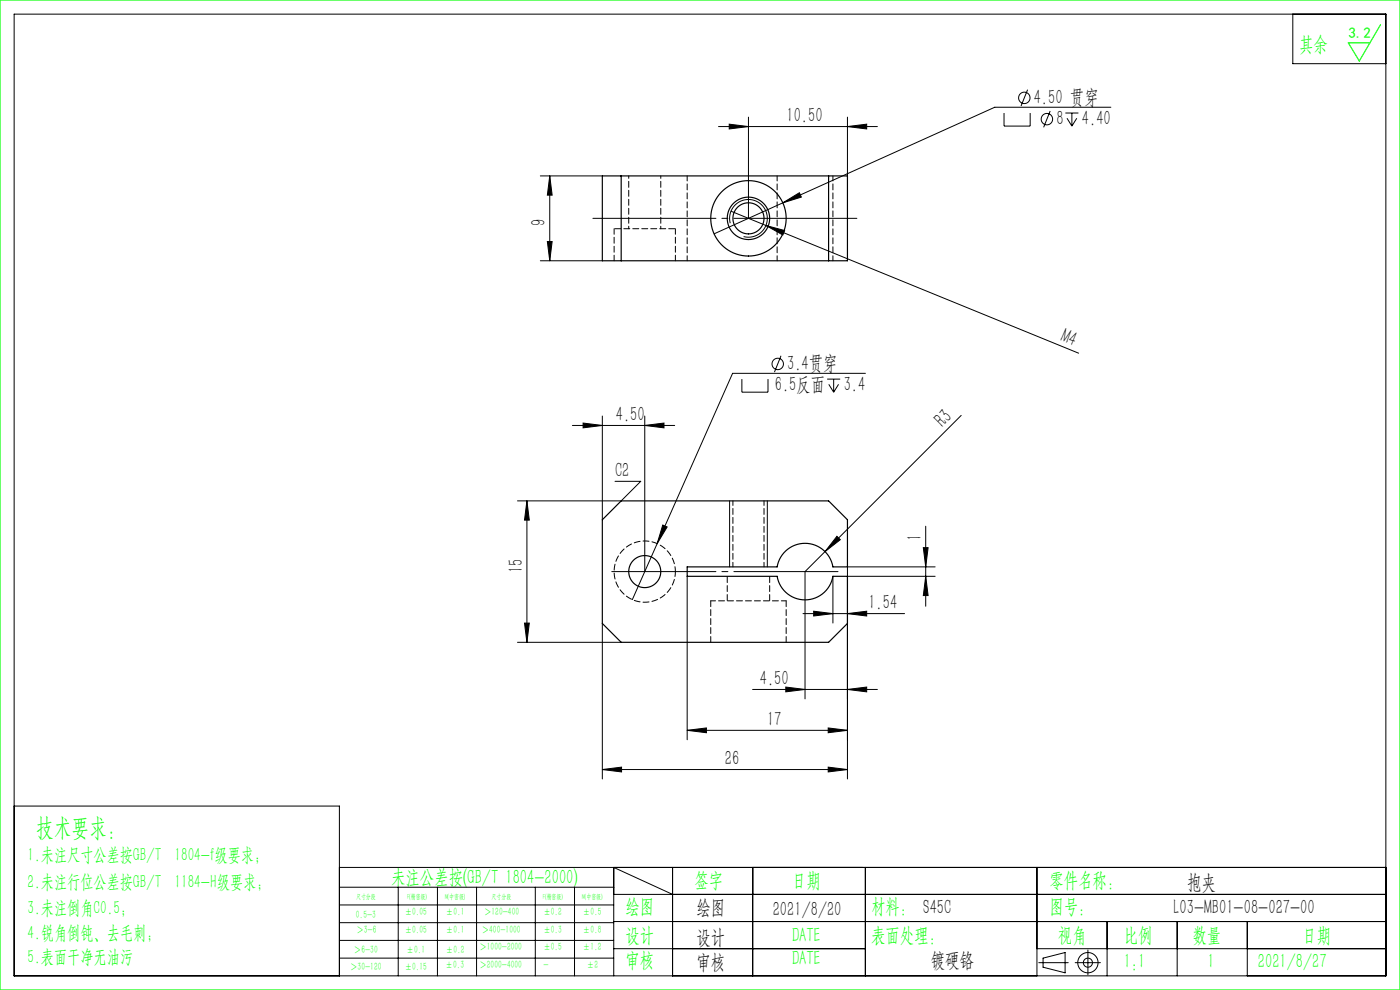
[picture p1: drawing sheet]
<svg xmlns="http://www.w3.org/2000/svg" width="297mm" height="210mm" viewBox="0 0 297 210" stroke-linecap="round" stroke-linejoin="round" font-family="sans-serif">
<g fill="none" stroke="#000" stroke-width=".21">
<path d="M3 3h291v204h-291zM218 19l-1.4 3.5M274.3 3v10.5h19.7M114.6 37.3h13.2M116.6 37.3v18M116.6 37.3l.5 4.1h-1zM152.4 26.8h33.7M154.7 26.3l4.1 .5-4.1 .6zM158.8 24.8v21.5M179.8 26.8l4.1-.5v1.1zM179.8 24.8v12.5M213 24v2.7h5.5v-2.7"/>
<path d="M222.8 23.5l-1.4 3.5M226 24h2.8M226.4 25.1l1 1.6M227.4 24v2.7M228.4 25.1l-1 1.6M235.7 22.7h-24.7l-44.9 20.3M114.6 55.3h13.2M116.1 51.2h1l-.5 4.1zM154.9 47.4a4 4 0 0 1 3.5-5.1 4 4 0 0 1 4.4 4.4 4 4 0 0 1-5.1 3.5M155.1 44.8l7.4 3M162.5 47.8l4 1.1-.4 .9zM162.5 47.8l66.3 27.1"/>
<path d="M166.1 43l3.5-2.1 .4 .9zM166.1 43l-14.6 6.6M165.7 75.5l-1.4 3.4M183.6 79.2h-28.2l-21.3 48M121.4 90.2h21.7M123.7 89.7l4.1 .5-4.1 .6zM127.8 88.2v22M136.8 90.2l4.1-.5v1.1zM136.8 88.2v33M157.4 80.4v2.8h5.5v-2.8M175.5 80.4h2.7M175.8 81.5l1.1 1.7"/>
<path d="M176.9 80.4v2.8M177.9 81.5l-1 1.7M203.9 88.1l-33.1 33.1v27M111.8 106.2v30M111.8 106.2l.5 4.1h-1zM130.5 102.1h5.4l-4.1 4.1h-22M140.6 111.4l.9 .4-2.1 3.5zM154.8 106.2v14M162.8 106.2v14M177.5 113.8l.8 .7-3.3 2.5zM195.9 116.2h1l-.5 4zM196.4 111.6v17"/>
<path d="M109.8 136.2h22M111.3 132.2h1l-.5 4zM127.8 132.2v33M145.8 122.2v34.7M170.3 130.2h21.6M172.6 129.7l4.1 .5-4.1 .5zM176.7 122.2v10M179.8 130.2l4.1-.5v1zM179.8 122.2h18.6M196.4 122.2l.5 4.1h-1zM198.4 120.2h-18.6v45M145.8 154.9l4.1-.5v1z"/>
<path d="M145.8 154.9h34M159.7 146.2h26.4M166.7 145.7l4.1 .5-4.1 .6zM175.7 154.4l4.1 .5-4.1 .5zM179.8 146.2l4.1-.5v1.1zM3 171h69v36M127.8 163.2l4.1-.5v1zM127.8 163.2h52M175.7 162.7l4.1 .5-4.1 .5zM72 184h222M72 188.2h58.2M72 192h58.2"/>
<path d="M72 195.7h58.2M72 199.5h58.2M84.5 188.2v18.8M92.8 188.2v18.8M101.1 188.2v18.8M113.6 188.2v18.8M121.9 188.2v18.8M130.2 189.7h163.8M130.2 195.5h163.8M142.7 189.7l-12.5-5.7v23M142.7 184v23M159.7 184v23"/>
<path d="M183.6 184v23M220 184v23M234.9 195.5v11.5M249.7 195.5v11.5M264.6 195.5v11.5M72 203.2h58.2M130.2 201.2h53.4M220 201.2h74M220.4 204.2h6.2M221.3 203.2l4.7-1.1v4.3l-4.7-1.2zM228.1 204.2h5.3M230.8 201.5v5.3"/>
<circle cx="217.3" cy="20.8" r="1.21"/>
<circle cx="222.1" cy="25.3" r="1.21"/>
<circle cx="165" cy="77.2" r="1.21"/>
<circle cx="230.8" cy="204.2" r="2.15"/>
<circle cx="230.8" cy="204.2" r=".96"/>
</g>
<path d="M129.8 121.2h48" fill="none" stroke="#000" stroke-width=".21" stroke-dasharray="30.5 1.3 1.3 1.3" stroke-dashoffset="8.4"/>
<path d="M181.8 46.3h-56" fill="none" stroke="#000" stroke-width=".21" stroke-dasharray="30.5 1.3 1.3 1.3" stroke-dashoffset="4.4"/>
<path d="M0 0h297v210h-297zM292.9 5.2l-4.5 7.7-2.4-3.8h4.6" fill="none" stroke="#0f0" stroke-width=".25"/>
<g fill="#000">
<path d="M162.5 47.8l4 1.1-.4 .9zM177.5 113.8l.8 .7-3.3 2.5z"/>
<path d="M154.7 26.3l4.1 .5-4.1 .6zM179.8 26.8l4.1-.5v1.1zM166.1 43l3.9-1.2-.4-.9zM127.8 163.2l4.1-.5v1zM175.7 162.7l4.1 .5-4.1 .5zM145.8 154.9l4.1-.5v1zM175.7 154.4l4.1 .5-4.1 .5zM166.7 145.7l4.1 .5-4.1 .6zM179.8 146.2l4.1-.5v1.1zM140.6 111.4l-1.2 3.9 2.1-3.5z"/>
<path d="M116.1 51.2h1l-.5 4.1zM116.6 37.3l.5 4.1h-1z"/>
<path d="M136.8 90.2l4.1-.5v1.1zM123.7 89.7l4.1 .5-4.1 .6z"/>
<path d="M111.8 106.2l.5 4.1h-1zM111.3 132.2h1l-.5 4z"/>
<path d="M179.8 130.2l4.1-.5v1zM172.6 129.7l4.1 .5-4.1 .5z"/>
<path d="M195.9 116.2h1l-.5 4zM196.4 122.2l.5 4.1h-1z"/>
</g>
<g fill="none" stroke="#000" stroke-width=".25">
<path d="M127.8 37.3h52v18h-52zM131.8 37.3v18M175.8 37.3v18M131.8 106.2h44l4 4v10h-3.1a6 6 0 0 0-5.9-5 6 6 0 0 0-5.9 5h-19.1v2h19.1a6 6 0 0 0 5.9 5 6 6 0 0 0 5.9-5h3.1v10l-4 4h-44l-4-4v-22z"/>
<circle cx="158.8" cy="46.3" r="4.5"/>
<circle cx="158.8" cy="46.3" r="8"/>
<circle cx="158.8" cy="46.3" r="3.3"/>
<circle cx="136.8" cy="121.2" r="3.4"/>
</g>
<path d="M143.3 48.5h-13M154.3 122.2v5.2M163.3 127.4v-5.2" fill="none" stroke="#000" stroke-width=".21" stroke-dasharray="1.3 .6" stroke-dashoffset="-.1"/>
<path d="M145.8 37.3v18M164.9 37.3v18M176.7 37.3v18M143.3 121.2a6.5 6.5 0 0 1-9.6 5.8 6.5 6.5 0 0 1-.5-11.2 6.5 6.5 0 0 1 10.1 4.9v.5" fill="none" stroke="#000" stroke-width=".21" stroke-dasharray="1.3 .6" stroke-dashoffset=".2"/>
<path d="M130.3 48.5v6.8M143.3 55.3v-6.8" fill="none" stroke="#000" stroke-width=".21" stroke-dasharray="1.3 .6" stroke-dashoffset=".1"/>
<path d="M133.4 37.3v11.2M140.2 48.5v-11.2" fill="none" stroke="#000" stroke-width=".21" stroke-dasharray="1.3 .6" stroke-dashoffset=".8"/>
<path d="M155.5 106.2v14M162.1 120.2v-14M166.8 127.4h-16" fill="none" stroke="#000" stroke-width=".21" stroke-dasharray="1.3 .6" stroke-dashoffset=".3"/>
<path d="M150.8 127.4v8.8M166.8 136.2v-8.8" fill="none" stroke="#000" stroke-width=".21" stroke-dasharray="1.3 .6"/>
<text font-size="5.4" fill="#0f0" x="7.7" y="177.2">技术要求：</text>
<g font-size="4.4" fill="#0f0">
<text x="275.6" y="10.8">其余</text>
<text x="83" y="187.5">未注公差按(GB/T 1804-2000)</text>
<text x="147.3" y="188">签字</text>
<text x="168" y="188">日期</text>
<text x="222.6" y="188">零件名称：</text>
<text x="132.7" y="193.6">绘图</text>
<text x="184.8" y="193.6">材料： S45C</text>
<text x="222.6" y="193.6">图号：</text>
<text x="132.7" y="199.8">设计</text>
<text x="168" y="199.8">DATE</text>
<text x="184.8" y="199.8">表面处理：</text>
<text x="224.4" y="199.8">视角</text>
<text x="238.4" y="199.8">比例</text>
<text x="253" y="199.8">数量</text>
<text x="276.3" y="199.8">日期</text>
<text x="132.7" y="205.1">审核</text>
<text x="168" y="204.6">DATE</text>
<text x="238.4" y="205.3">1:1</text>
<text x="256.2" y="205.3">1</text>
<text x="266.9" y="205.3">2021/8/27</text>
</g>
<g font-size="4.4">
<text x="219.3" y="22.1">4.50 贯穿</text>
<text x="166.8" y="26">10.50</text>
<text x="224.1" y="26.6">8</text>
<text x="229.5" y="26.6">4.40</text>
<text x="115.8" y="47.8" transform="rotate(-90 115.8 47.8)">9</text>
<text x="224.8" y="72.3" transform="rotate(22 224.8 72.3)">M4</text>
<text x="164.4" y="83">6.5反面</text>
<text x="167" y="78.5">3.4贯穿</text>
<text x="179" y="83">3.4</text>
<text x="130.6" y="89.4">4.50</text>
<text x="200" y="90.8" transform="rotate(-45 200 90.8)">R3</text>
<text x="130.5" y="101.2">C2</text>
<text x="195.5" y="114.7" transform="rotate(-90 195.5 114.7)">1</text>
<text x="110.9" y="121.6" transform="rotate(-90 110.9 121.6)">15</text>
<text x="184.2" y="129.3">1.54</text>
<text x="161.2" y="145.4">4.50</text>
<text x="162.7" y="154">17</text>
<text x="153.8" y="162.4">26</text>
<text x="251.8" y="188.6">抱夹</text>
<text x="147.8" y="194">绘图</text>
<text x="163.9" y="194.3">2021/8/20</text>
<text x="249" y="194">L03-MB01-08-027-00</text>
<text x="147.8" y="200.2">设计</text>
<text x="147.8" y="205.5">审核</text>
<text x="197.5" y="205">镀硬铬</text>
</g>
<g font-size="4" fill="#0f0">
<text x="5.9" y="182.6">1.未注尺寸公差按GB/T 1804-f级要求；</text>
<text x="5.9" y="188.4">2.未注行位公差按GB/T 1184-H级要求；</text>
<text x="5.9" y="193.9">3.未注倒角C0.5；</text>
<text x="5.9" y="199.2">4.锐角倒钝、去毛刺；</text>
<text x="5.9" y="204.2">5.表面干净无油污</text>
</g>
<text font-size="3.2" fill="#0f0" x="286.1" y="8">3.2</text>
<g font-size="2.3" fill="#0f0">
<text x="75.5" y="194.7">0.5-3</text>
<text x="75.6" y="198">＞3-6</text>
<text x="85.9" y="194.2">±0.05</text>
<text x="85.9" y="198">±0.05</text>
<text x="94.6" y="194.2">±0.1</text>
<text x="94.6" y="198">±0.1</text>
<text x="102.2" y="198">＞400-1000</text>
<text x="102.7" y="194.2">＞120-400</text>
<text x="115.3" y="194.2">±0.2</text>
<text x="115.3" y="198">±0.3</text>
<text x="123.7" y="194.2">±0.5</text>
<text x="123.7" y="198">±0.8</text>
<text x="75.1" y="202.2">＞6-30</text>
<text x="86.3" y="202.2">±0.1</text>
<text x="94.6" y="202.2">±0.2</text>
<text x="101.7" y="201.6">＞1000-2000</text>
<text x="115.3" y="201.6">±0.5</text>
<text x="123.7" y="201.6">±1.2</text>
<text x="74.3" y="205.8">＞30-120</text>
<text x="85.9" y="205.8">±0.15</text>
<text x="94.5" y="205.4">±0.3</text>
<text x="101.7" y="205.4">＞2000-4000</text>
<text x="115.3" y="205.4">-</text>
<text x="124.5" y="205.4">±2</text>
</g>
<g font-size="1.5" fill="#0f0">
<text x="75.5" y="190.6">尺寸分段</text>
<text x="86.4" y="190.6">F(精密级)</text>
<text x="94.4" y="190.6">M(中密级)</text>
<text x="104.3" y="190.6">尺寸分段</text>
<text x="115.2" y="190.6">F(精密级)</text>
<text x="123.5" y="190.6">M(中密级)</text>
</g>
</svg>
